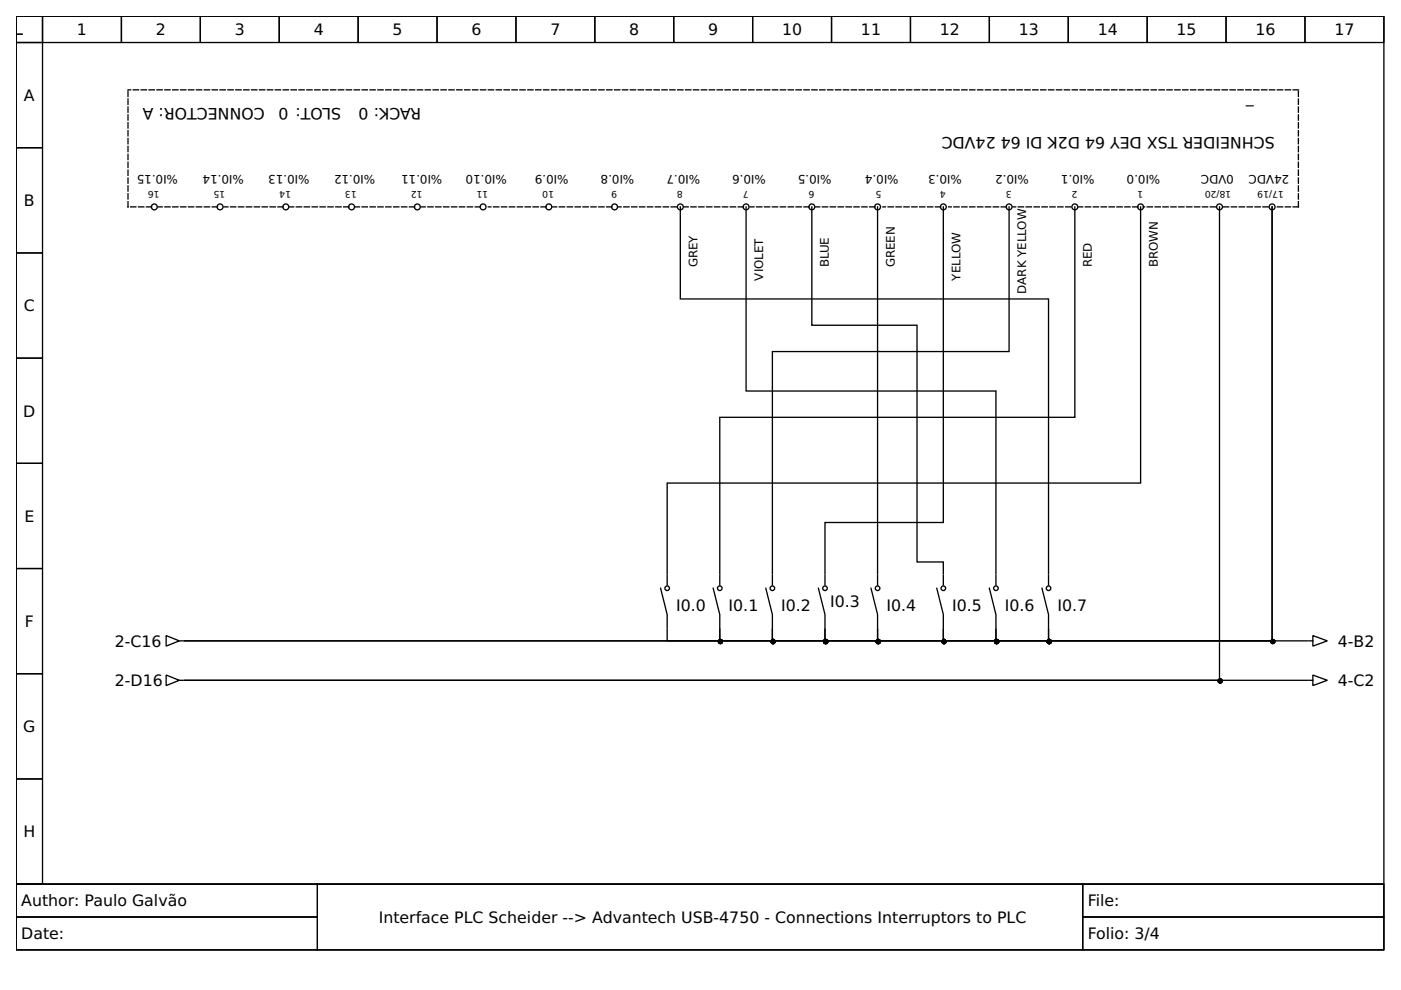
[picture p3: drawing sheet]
<svg xmlns="http://www.w3.org/2000/svg" width="297mm" height="210mm" viewBox="0 0 297 210" stroke-linecap="round" stroke-linejoin="round" font-family="sans-serif">
<g fill="none" stroke="#000" stroke-width=".28">
<path d="M3.4 3.4h290v184.1h-290zM3.4 3.4h5.6v5.6h-5.6zM3.4 9h5.6v22.3h-5.6zM9 3.4h16.7v5.6h-16.7zM25.7 3.4h16.8v5.6h-16.8zM42.5 3.4h16.7v5.6h-16.7zM59.2 3.4h16.7v5.6h-16.7zM75.9 3.4h16.8v5.6h-16.8zM92.7 3.4h16.7v5.6h-16.7zM109.4 3.4h16.7v5.6h-16.7zM126.1 3.4h16.7v5.6h-16.7zM142.8 3.4h16.8v5.6h-16.8z"/>
<path d="M159.6 3.4h16.7v5.6h-16.7zM176.3 3.4h16.7v5.6h-16.7zM193 3.4h16.8v5.6h-16.8zM209.8 3.4h16.7v5.6h-16.7zM226.5 3.4h16.7v5.6h-16.7zM243.2 3.4h16.8v5.6h-16.8zM260 3.4h16.7v5.6h-16.7zM276.7 3.4h16.7v5.6h-16.7zM3.4 31.3h5.6v22.3h-5.6zM3.4 53.6h5.6v22.3h-5.6zM144.2 43.9v19.5h78.1v58.3M158.2 43.9v39h53v38.8"/>
<path d="M172.1 43.9v25.1h22.3v50.1h5.6v2.6M186.1 43.9v77.8M200 43.9v66.9h-25.1v10.9M213.9 43.9v30.6h-50.1v47.2M227.9 43.9v44.6h-75.3v33.2M241.8 43.9v58.5h-100.3v19.3M258.6 43.9v100.3h-219.5h238.1M3.4 75.9h5.6v22.3h-5.6zM3.4 98.2h5.6v22.3h-5.6zM3.4 120.5h5.6v22.3h-5.6zM35.2 134.8l2.8 1.1-2.8 1.1zM38 135.9h.8"/>
<path d="M140.1 124.7l1.4 5.6v2.8M141.5 133.4v2.5h11.1v-2.5v2.5h11.2v-2.5v2.5h11.1v-2.5v2.5h11.2v-2.5v2.5h13.9v-2.5v2.5h11.2v-2.5v2.5h11.1v-2.5v2.5h47.4v-92v92h-230.6h238.1M141.5 121.9v2.1M151.2 124.7l1.4 5.6v2.8M152.6 121.9v2.1M162.4 124.7l1.4 5.6v2.8M163.8 121.9v2.1M173.5 124.7l1.4 5.6v2.8M174.9 121.9v2.1M184.7 124.7l1.4 5.6v2.8M186.1 121.9v2.1M198.6 124.7l1.4 5.6v2.8"/>
<path d="M200 121.9v2.1M209.8 124.7l1.4 5.6v2.8M211.2 121.9v2.1M220.9 124.7l1.4 5.6v2.8M222.3 121.9v2.1M277.5 135.9h.9M278.4 134.8l3 1.1-3 1.1zM3.4 142.8h5.6v22.4h-5.6zM35.2 143.1l2.8 1.1-2.8 1.2zM38 144.2h.8M277.5 144.2h.9M278.4 143.1l3 1.1-3 1.2z"/>
<path d="M3.4 165.2h5.6v22.3h-5.6zM3.4 187.5h290v13.9h-290z"/>
<circle cx="32.7" cy="43.9" r=".62"/>
<circle cx="46.7" cy="43.9" r=".62"/>
<circle cx="60.6" cy="43.9" r=".62"/>
<circle cx="74.5" cy="43.9" r=".62"/>
<circle cx="88.5" cy="43.9" r=".62"/>
<circle cx="102.4" cy="43.9" r=".62"/>
<circle cx="116.4" cy="43.9" r=".62"/>
<circle cx="130.3" cy="43.9" r=".62"/>
<circle cx="144.2" cy="43.9" r=".62"/>
<circle cx="158.2" cy="43.9" r=".62"/>
<circle cx="172.1" cy="43.9" r=".62"/>
<circle cx="186.1" cy="43.9" r=".62"/>
<circle cx="200" cy="43.9" r=".62"/>
<circle cx="213.9" cy="43.9" r=".62"/>
<circle cx="227.9" cy="43.9" r=".62"/>
<circle cx="241.8" cy="43.9" r=".62"/>
<circle cx="258.6" cy="43.9" r=".62"/>
<circle cx="269.7" cy="43.9" r=".62"/>
<circle cx="141.5" cy="124.7" r=".49"/>
<circle cx="152.6" cy="124.7" r=".49"/>
<circle cx="163.8" cy="124.7" r=".49"/>
<circle cx="174.9" cy="124.7" r=".49"/>
<circle cx="186.1" cy="124.7" r=".49"/>
<circle cx="200" cy="124.7" r=".49"/>
<circle cx="211.2" cy="124.7" r=".49"/>
<circle cx="222.3" cy="124.7" r=".49"/>
</g>
<path d="M3.4 187.5h63.9v6.9h-63.9zM3.4 194.4h63.9v7h-63.9zM67.3 187.5h162.3v13.9h-162.3zM229.6 187.5h63.8v6.9h-63.8zM229.6 194.4h63.8v7h-63.8z" fill="none" stroke="#000" stroke-width=".21"/>
<g fill="none" stroke="#000" stroke-width=".28" stroke-dasharray="1.1 .6">
<path d="M275.3 19.1h-248.2M27.1 43.9v-24.6M32.2 43.9h-5.1M46.1 43.9h-12.5M60 43.9h-12.5M74 43.9h-12.6M87.9 43.9h-12.5M101.9 43.9h-12.6M115.8 43.9h-12.3M129.7 43.9h-12.5M143.4 43.9h-12.3M157.6 43.9h-12.5"/>
<path d="M171.6 43.9h-12.6M185.5 43.9h-12.5M199.4 43.9h-12.2M213.4 43.9h-12.3M227.1 43.9h-12.3M241.3 43.9h-12.6M257.7 43.9h-15.3M268.9 43.9h-9.5M275.3 43.9v-24.6M275.3 43.9h-5"/>
</g>
<g fill="#000" stroke="#000" stroke-width=".28">
<circle cx="152.7" cy="136" r=".42"/>
<circle cx="163.9" cy="136" r=".42"/>
<circle cx="175.1" cy="136" r=".42"/>
<circle cx="186.2" cy="136" r=".42"/>
<circle cx="200.1" cy="136" r=".42"/>
<circle cx="211.3" cy="136" r=".42"/>
<circle cx="222.4" cy="136" r=".42"/>
<circle cx="269.8" cy="136" r=".42"/>
<circle cx="258.7" cy="144.4" r=".42"/>
</g>
<g font-size="3.3">
<text x="3.2" y="6.5">_</text>
<text x="16.3" y="7.5">1</text>
<text x="33" y="7.5">2</text>
<text x="49.8" y="7.5">3</text>
<text x="66.5" y="7.5">4</text>
<text x="83.2" y="7.5">5</text>
<text x="100" y="7.5">6</text>
<text x="116.7" y="7.5">7</text>
<text x="133.4" y="7.5">8</text>
<text x="150.1" y="7.5">9</text>
<text x="165.8" y="7.5">10</text>
<text x="182.5" y="7.5">11</text>
<text x="199.3" y="7.5">12</text>
<text x="216" y="7.5">13</text>
<text x="232.7" y="7.5">14</text>
<text x="249.5" y="7.5">15</text>
<text x="266.2" y="7.5">16</text>
<text x="282.9" y="7.5">17</text>
<text x="5.1" y="21.4">A</text>
<text x="56.1" y="23" transform="rotate(-180 56.1 23)">CONNECTOR: A</text>
<text x="72.3" y="23" transform="rotate(-180 72.3 23)">SLOT: 0</text>
<text x="89.3" y="23" transform="rotate(-180 89.3 23)">RACK: 0</text>
<text x="265.8" y="23.1" transform="rotate(-180 265.8 23.1)">_</text>
<text x="211.1" y="29.1" transform="rotate(-180 211.1 29.1)">24VDC</text>
<text x="270.3" y="29.1" transform="rotate(-180 270.3 29.1)">SCHNEIDER TSX DEY 64 D2K DI 64</text>
<text x="5.1" y="43.7">B</text>
<text x="5.1" y="66">C</text>
<text x="4.9" y="88.3">D</text>
<text x="5.2" y="110.6">E</text>
<text x="143.3" y="129.6">I0.0</text>
<text x="154.5" y="129.6">I0.1</text>
<text x="165.6" y="129.6">I0.2</text>
<text x="176" y="128.8">I0.3</text>
<text x="187.9" y="129.6">I0.4</text>
<text x="201.9" y="129.6">I0.5</text>
<text x="213" y="129.6">I0.6</text>
<text x="224.2" y="129.6">I0.7</text>
<text x="5.3" y="132.9">F</text>
<text x="24.4" y="137.1">2-C16</text>
<text x="283.7" y="137.1">4-B2</text>
<text x="24.4" y="145.5">2-D16</text>
<text x="283.7" y="145.5">4-C2</text>
<text x="4.9" y="155.3">G</text>
<text x="5" y="177.6">H</text>
<text x="4.5" y="192.2">Author: Paulo Galvão</text>
<text x="80.3" y="195.7">Interface PLC Scheider --&gt; Advantech USB-4750 - Connections Interruptors to PLC</text>
<text x="230.6" y="192.2">File:</text>
<text x="4.5" y="199.2">Date:</text>
<text x="230.6" y="199.2">Folio: 3/4</text>
</g>
<g font-size="2.5">
<text x="37.7" y="37.2" transform="rotate(-180 37.7 37.2)">%I0.15</text>
<text x="51.7" y="37.2" transform="rotate(-180 51.7 37.2)">%I0.14</text>
<text x="65.6" y="37.2" transform="rotate(-180 65.6 37.2)">%I0.13</text>
<text x="79.6" y="37.2" transform="rotate(-180 79.6 37.2)">%I0.12</text>
<text x="93.8" y="37.2" transform="rotate(-180 93.8 37.2)">%I0.11</text>
<text x="107.4" y="37.2" transform="rotate(-180 107.4 37.2)">%I0.10</text>
<text x="120.5" y="37.2" transform="rotate(-180 120.5 37.2)">%I0.9</text>
<text x="134.5" y="37.2" transform="rotate(-180 134.5 37.2)">%I0.8</text>
<text x="148.4" y="37.2" transform="rotate(-180 148.4 37.2)">%I0.7</text>
<text x="162.4" y="37.2" transform="rotate(-180 162.4 37.2)">%I0.6</text>
<text x="176.3" y="37.2" transform="rotate(-180 176.3 37.2)">%I0.5</text>
<text x="190.5" y="37.2" transform="rotate(-180 190.5 37.2)">%I0.4</text>
<text x="203.9" y="37.2" transform="rotate(-180 203.9 37.2)">%I0.3</text>
<text x="218.1" y="37.2" transform="rotate(-180 218.1 37.2)">%I0.2</text>
<text x="232.1" y="37.2" transform="rotate(-180 232.1 37.2)">%I0.1</text>
<text x="246" y="37.2" transform="rotate(-180 246 37.2)">%I0.0</text>
<text x="261.6" y="37.2" transform="rotate(-180 261.6 37.2)">0VDC</text>
<text x="273.3" y="37.2" transform="rotate(-180 273.3 37.2)">24VDC</text>
<text x="147.9" y="56.7" transform="rotate(-90 147.9 56.7)">GREY</text>
<text x="161.8" y="59.5" transform="rotate(-90 161.8 59.5)">VIOLET</text>
<text x="175.7" y="56.7" transform="rotate(-90 175.7 56.7)">BLUE</text>
<text x="189.7" y="56.7" transform="rotate(-90 189.7 56.7)">GREEN</text>
<text x="203.6" y="59.5" transform="rotate(-90 203.6 59.5)">YELLOW</text>
<text x="231.5" y="56.7" transform="rotate(-90 231.5 56.7)">RED</text>
<text x="245.5" y="56.7" transform="rotate(-90 245.5 56.7)">BROWN</text>
<text x="217.6" y="62.3" transform="rotate(-90 217.6 62.3)">DARK YELLOW</text>
</g>
<g font-size="2">
<text x="33.8" y="40.5" transform="rotate(-180 33.8 40.5)">16</text>
<text x="47.8" y="40.5" transform="rotate(-180 47.8 40.5)">15</text>
<text x="61.7" y="40.5" transform="rotate(-180 61.7 40.5)">14</text>
<text x="75.7" y="40.5" transform="rotate(-180 75.7 40.5)">13</text>
<text x="89.6" y="40.5" transform="rotate(-180 89.6 40.5)">12</text>
<text x="103.5" y="40.5" transform="rotate(-180 103.5 40.5)">11</text>
<text x="117.5" y="40.5" transform="rotate(-180 117.5 40.5)">10</text>
<text x="130.9" y="40.5" transform="rotate(-180 130.9 40.5)">9</text>
<text x="144.8" y="40.5" transform="rotate(-180 144.8 40.5)">8</text>
<text x="158.7" y="40.5" transform="rotate(-180 158.7 40.5)">7</text>
<text x="172.7" y="40.5" transform="rotate(-180 172.7 40.5)">6</text>
<text x="186.9" y="40.5" transform="rotate(-180 186.9 40.5)">5</text>
<text x="200.6" y="40.5" transform="rotate(-180 200.6 40.5)">4</text>
<text x="214.5" y="40.5" transform="rotate(-180 214.5 40.5)">3</text>
<text x="228.4" y="40.5" transform="rotate(-180 228.4 40.5)">2</text>
<text x="242.4" y="40.5" transform="rotate(-180 242.4 40.5)">1</text>
<text x="261.1" y="40.5" transform="rotate(-180 261.1 40.5)">18/20</text>
<text x="272.2" y="40.5" transform="rotate(-180 272.2 40.5)">17/19</text>
</g>
</svg>
